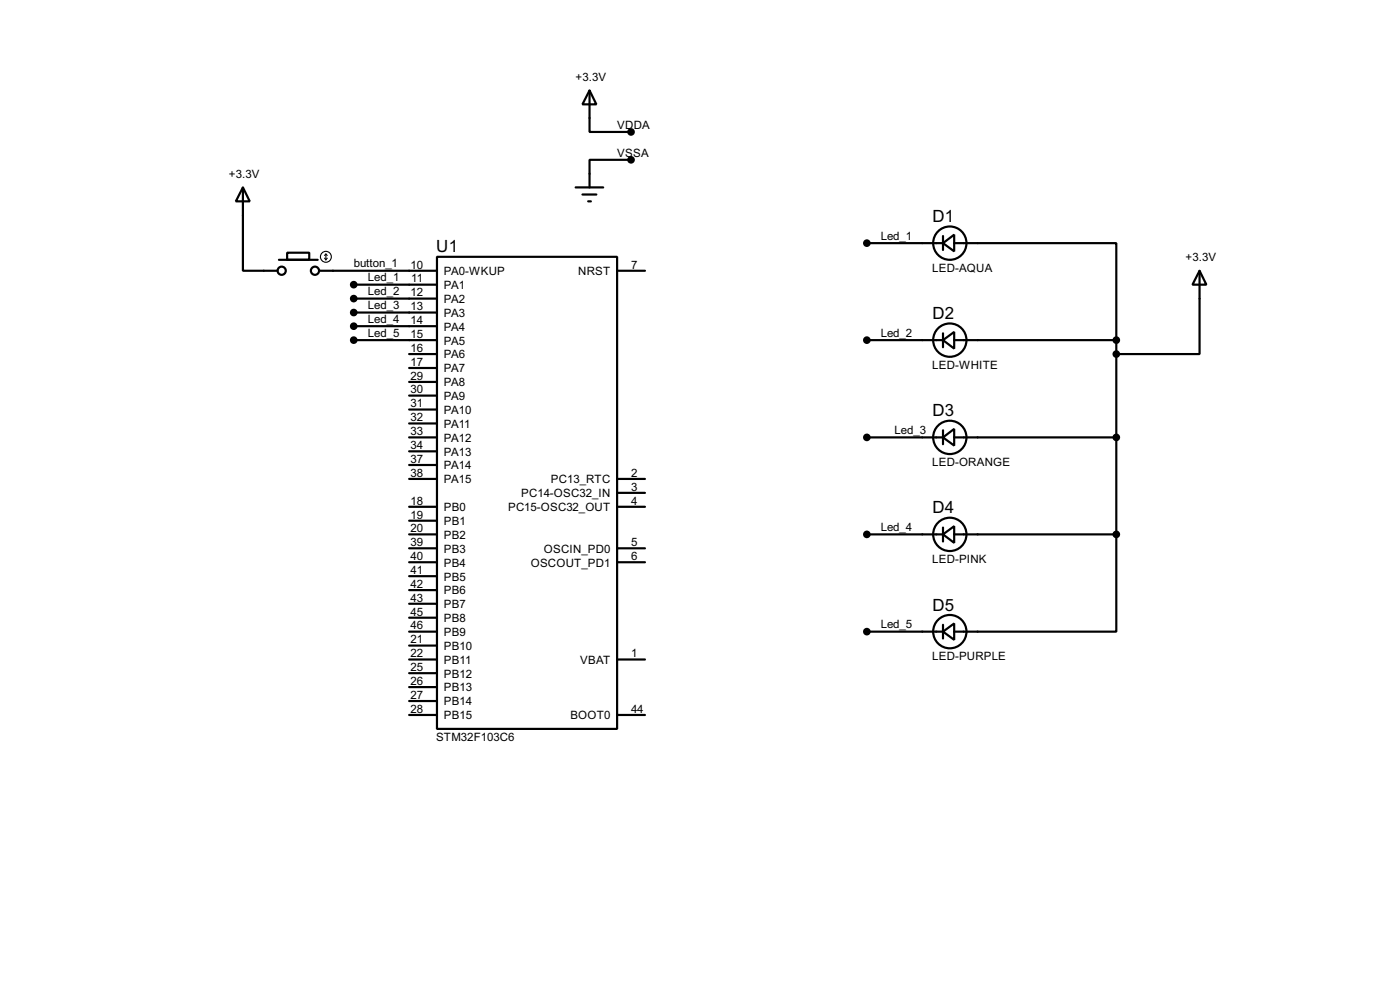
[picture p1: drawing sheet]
<svg xmlns="http://www.w3.org/2000/svg" width="256mm" height="180mm" viewBox="0 0 256 180" stroke-linecap="round" stroke-linejoin="round" font-family="sans-serif">
<g fill="none" stroke="#000" stroke-width=".4">
<path d="M108 16.6l1.3 2.5h-2.6zM108 16.6v7.6h7.6M44.5 34.3l1.3 2.6h-2.6zM44.5 34.3v15.3h6.4M105.5 34.3h5M106.7 35.6h2.6M107.8 36.9h.5M115.6 29.3h-7.6v5M51.1 47.6h7.1M52.6 46.3h4.1v1.3h-4.1zM58.5 49.6h21.6M64.8 52.1h15.3"/>
<path d="M64.8 54.7h15.3M64.8 57.2h15.3M64.8 59.7h15.3M80.1 47h33v86.4h-33zM113.1 49.6h5.1M158.8 44.5h14M172.8 44.5l2-1.5v3zM172.8 43.2v2.6M174.8 44.5h29.7v17.8M219.8 49.6l1.2 2.5h-2.5zM219.8 49.6v15.2h-15.3M64.8 62.3h15.3"/>
<path d="M75 64.8h5.1M75 67.4h5.1M75 69.9h5.1M75 72.4h5.1M75 75h5.1M75 77.5h5.1M158.8 62.3h14M172.8 62.3l2-1.5v3zM172.8 61v2.6M172.8 78.8v2.5M174.8 62.3h29.7M204.5 62.3v35.5"/>
<path d="M75 80.1h5.1M75 97.8h5.1M75 92.8h5.1M75 95.3h5.1M75 82.6h5.1M75 85.1h5.1M75 87.7h5.1M113.1 92.8h5.1M113.1 87.7h5.1M113.1 90.2h5.1M158.8 80.1h14M158.8 97.8h14"/>
<path d="M172.8 80.1l2-1.6v3.1zM172.8 97.8l2-1.5v3.1zM172.8 96.6v2.5M174.8 80.1h29.7M174.8 97.8h29.7M204.5 97.8v17.8h-29.7M75 115.6h5.1M75 100.4h5.1M75 102.9h5.1M75 113.1h5.1M75 118.2h5.1M75 105.5h5.1"/>
<path d="M75 108h5.1M75 110.5h5.1M113.1 100.4h5.1M113.1 102.9h5.1M158.8 115.6h14M172.8 115.6l2-1.5v3zM172.8 114.4v2.5M75 130.9h5.1M75 120.7h5.1M75 123.2h5.1M75 125.8h5.1M75 128.3h5.1"/>
<path d="M113.1 130.9h5.1M113.1 120.7h5.1"/>
<circle cx="51.6" cy="49.6" r=".75"/>
<circle cx="57.7" cy="49.6" r=".75"/>
<circle cx="174" cy="44.5" r="3.1"/>
<circle cx="174" cy="62.3" r="3.1"/>
<circle cx="174" cy="80.1" r="3.1"/>
<circle cx="174" cy="97.8" r="3.1"/>
<circle cx="174" cy="115.6" r="3.1"/>
</g>
<g fill="#000" stroke="#000" stroke-width=".4">
<circle cx="115.6" cy="24.2" r=".5"/>
<circle cx="115.6" cy="29.3" r=".5"/>
<circle cx="64.8" cy="54.7" r=".5"/>
<circle cx="64.8" cy="57.2" r=".5"/>
<circle cx="64.8" cy="52.1" r=".5"/>
<circle cx="64.8" cy="59.7" r=".5"/>
<circle cx="158.8" cy="44.5" r=".5"/>
<circle cx="64.8" cy="62.3" r=".5"/>
<circle cx="158.8" cy="62.3" r=".5"/>
<circle cx="204.5" cy="62.3" r=".5"/>
<circle cx="204.5" cy="64.8" r=".5"/>
<circle cx="158.8" cy="97.8" r=".5"/>
<circle cx="158.8" cy="80.1" r=".5"/>
<circle cx="204.5" cy="80.1" r=".5"/>
<circle cx="204.5" cy="97.8" r=".5"/>
<circle cx="158.8" cy="115.6" r=".5"/>
</g>
<g fill="none" stroke="#000" stroke-width=".2">
<path d="M59.5 47.3l.2 .3M59.7 46.5v1.1M59.7 46.5l-.2 .3M59.7 46.5l.3 .3M60 47.3l-.3 .3"/>
<circle cx="59.7" cy="47" r="1"/>
</g>
<g font-size="3.5">
<text x="170.8" y="40.7">D1</text>
<text x="79.9" y="46.2">U1</text>
<text x="170.8" y="58.4">D2</text>
<text x="170.8" y="76.2">D3</text>
<text x="170.8" y="94">D4</text>
<text x="170.8" y="111.8">D5</text>
</g>
<g font-size="2.4">
<text x="105.5" y="14.8">+3.3V</text>
<text x="113.1" y="23.6">VDDA</text>
<text x="113.1" y="28.6">VSSA</text>
<text x="42" y="32.6">+3.3V</text>
<text x="161.3" y="43.9">Led_1</text>
<text x="217.2" y="47.8">+3.3V</text>
<text x="64.8" y="49">button_1</text>
<text x="67.4" y="51.5">Led_1</text>
<text x="75.2" y="49.2">10</text>
<text x="75.4" y="51.7">11</text>
<text x="81.3" y="50.4">PA0-WKUP</text>
<text x="81.3" y="52.9">PA1</text>
<text x="105.9" y="50.4">NRST</text>
<text x="115.6" y="49.2">7</text>
<text x="170.8" y="49.7">LED-AQUA</text>
<text x="67.4" y="54">Led_2</text>
<text x="67.4" y="56.6">Led_3</text>
<text x="67.4" y="59.1">Led_4</text>
<text x="75.2" y="54.3">12</text>
<text x="75.2" y="56.8">13</text>
<text x="75.2" y="59.3">14</text>
<text x="81.3" y="55.4">PA2</text>
<text x="81.3" y="58">PA3</text>
<text x="67.4" y="61.7">Led_5</text>
<text x="75.2" y="61.9">15</text>
<text x="75.2" y="64.4">16</text>
<text x="81.3" y="60.5">PA4</text>
<text x="81.3" y="63.1">PA5</text>
<text x="81.3" y="65.6">PA6</text>
<text x="161.3" y="61.7">Led_2</text>
<text x="75.2" y="67">17</text>
<text x="75.2" y="69.5">29</text>
<text x="75.2" y="72">30</text>
<text x="81.3" y="68.1">PA7</text>
<text x="81.3" y="70.7">PA8</text>
<text x="170.8" y="67.5">LED-WHITE</text>
<text x="75.2" y="74.6">31</text>
<text x="75.2" y="77.1">32</text>
<text x="81.3" y="73.2">PA9</text>
<text x="81.3" y="75.8">PA10</text>
<text x="75.2" y="79.7">33</text>
<text x="75.2" y="82.2">34</text>
<text x="81.3" y="78.3">PA11</text>
<text x="81.3" y="80.8">PA12</text>
<text x="81.3" y="83.4">PA13</text>
<text x="163.9" y="79.5">Led_3</text>
<text x="75.2" y="84.7">37</text>
<text x="75.2" y="87.3">38</text>
<text x="81.3" y="85.9">PA14</text>
<text x="81.3" y="88.5">PA15</text>
<text x="100.9" y="88.5">PC13_RTC</text>
<text x="115.6" y="87.3">2</text>
<text x="115.6" y="89.8">3</text>
<text x="170.8" y="85.3">LED-ORANGE</text>
<text x="75.2" y="92.4">18</text>
<text x="75.2" y="94.9">19</text>
<text x="81.3" y="93.6">PB0</text>
<text x="93.1" y="93.6">PC15-OSC32_OUT</text>
<text x="95.5" y="91">PC14-OSC32_IN</text>
<text x="115.6" y="92.4">4</text>
<text x="75.2" y="97.4">20</text>
<text x="75.2" y="100">39</text>
<text x="81.3" y="96.1">PB1</text>
<text x="81.3" y="98.6">PB2</text>
<text x="81.3" y="101.2">PB3</text>
<text x="99.6" y="101.2">OSCIN_PD0</text>
<text x="115.6" y="100">5</text>
<text x="161.3" y="97.2">Led_4</text>
<text x="75.2" y="102.5">40</text>
<text x="75.2" y="105.1">41</text>
<text x="75.2" y="107.6">42</text>
<text x="81.3" y="103.7">PB4</text>
<text x="81.3" y="106.3">PB5</text>
<text x="97.2" y="103.7">OSCOUT_PD1</text>
<text x="115.6" y="102.5">6</text>
<text x="170.8" y="103.1">LED-PINK</text>
<text x="75.2" y="112.7">45</text>
<text x="75.2" y="110.1">43</text>
<text x="81.3" y="113.9">PB8</text>
<text x="81.3" y="108.8">PB6</text>
<text x="81.3" y="111.3">PB7</text>
<text x="75.2" y="115.2">46</text>
<text x="75.2" y="117.8">21</text>
<text x="81.3" y="116.4">PB9</text>
<text x="81.3" y="119">PB10</text>
<text x="161.3" y="115">Led_5</text>
<text x="75.2" y="120.3">22</text>
<text x="75.2" y="122.8">25</text>
<text x="75.2" y="125.4">26</text>
<text x="81.3" y="121.5">PB11</text>
<text x="81.3" y="124">PB12</text>
<text x="106.3" y="121.5">VBAT</text>
<text x="115.6" y="120.3">1</text>
<text x="170.8" y="120.9">LED-PURPLE</text>
<text x="75.2" y="127.9">27</text>
<text x="75.2" y="130.5">28</text>
<text x="81.3" y="126.6">PB13</text>
<text x="81.3" y="129.1">PB14</text>
<text x="81.3" y="131.7">PB15</text>
<text x="104.5" y="131.7">BOOT0</text>
<text x="115.6" y="130.5">44</text>
<text x="79.9" y="135.6">STM32F103C6</text>
</g>
</svg>
